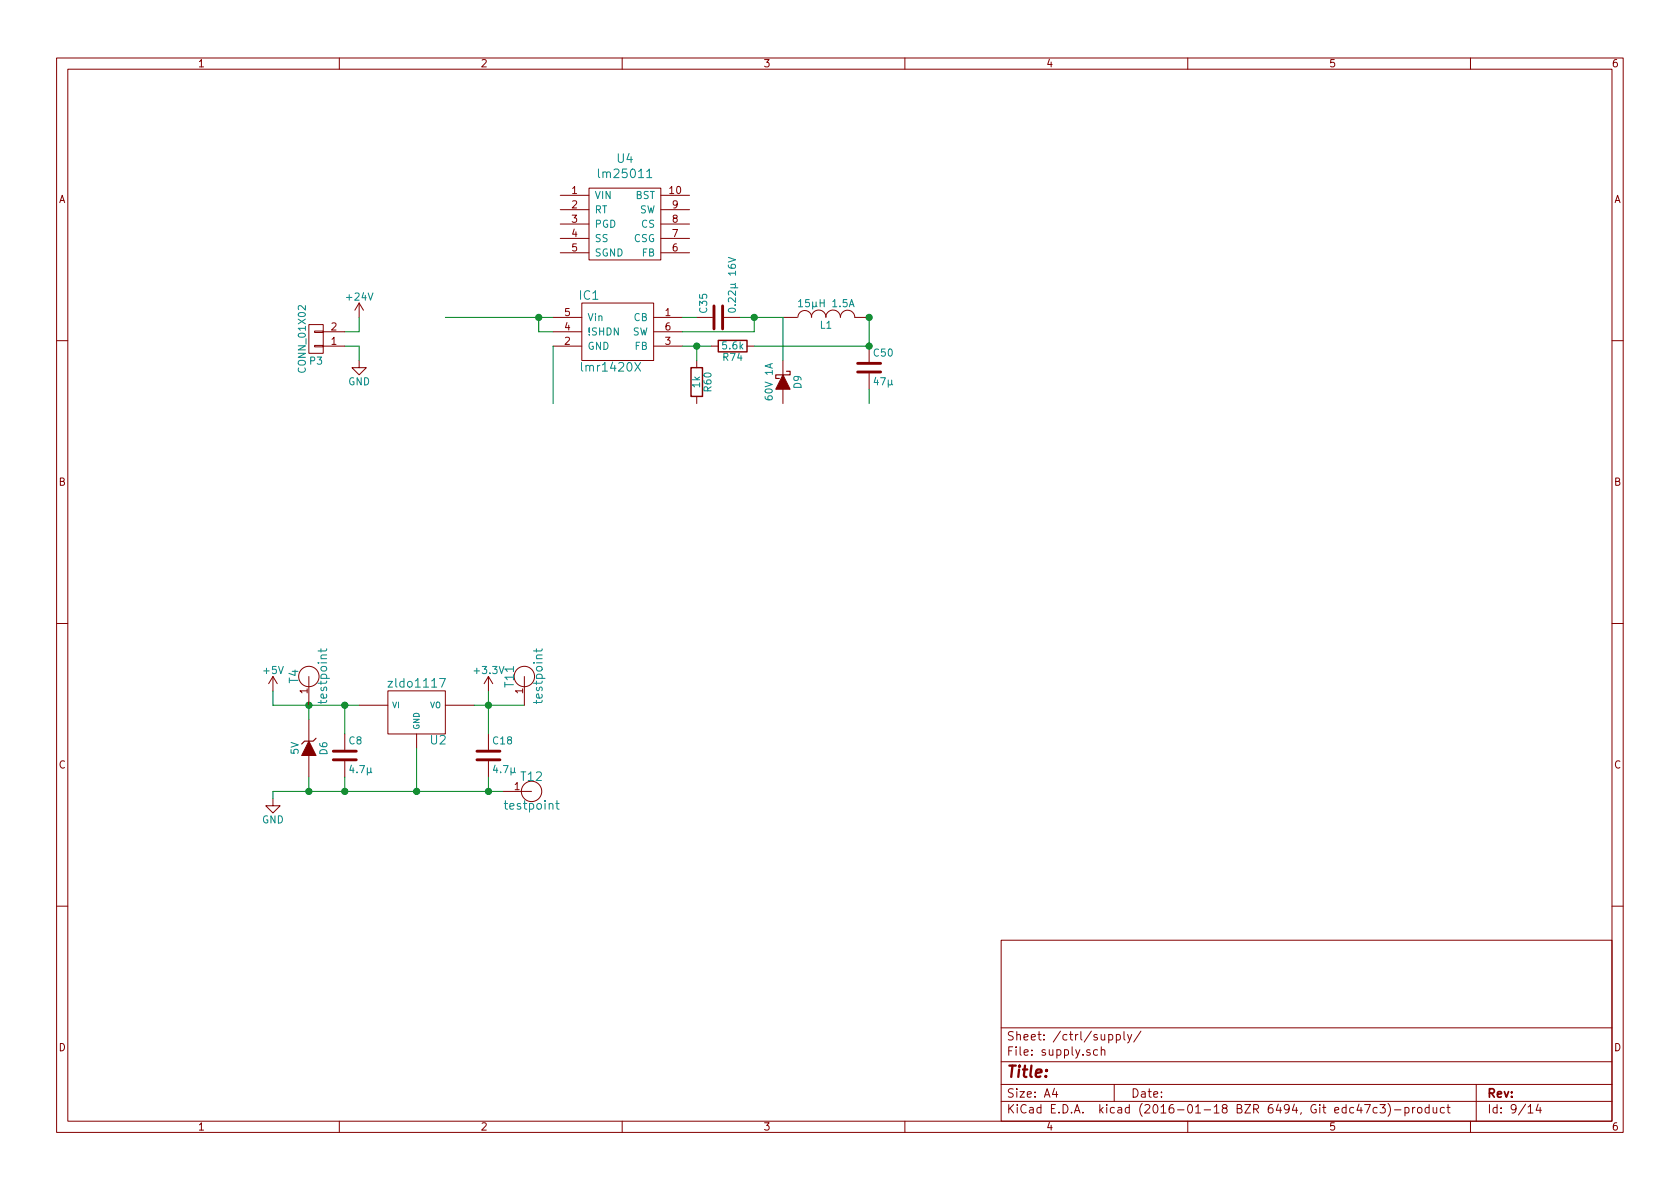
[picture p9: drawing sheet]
<svg xmlns="http://www.w3.org/2000/svg" width="297mm" height="210mm" viewBox="0 0 297 210" stroke-linecap="round" stroke-linejoin="round" font-family="sans-serif">
<g fill="none" stroke="#840000" stroke-width=".18">
<path d="M10 10.3h277v189.9h-277zM12 12.2h273v186.1h-273zM60 10.3v1.9M110 10.3v1.9M160 10.3v1.9M210 10.3v1.9M260 10.3v1.9M99.1 34.5h5M99.1 37.1h5M99.1 39.6h5M104.1 33.3h12.7v12.7h-12.7zM116.8 34.5h5.1"/>
<path d="M116.8 37.1h5.1M116.8 39.6h5.1M54.6 57.4h2.5v5.1h-2.5zM55.6 58.5h1.5v.3h-1.5zM57.1 58.7h3.9M63.5 53.6l-.8 1.3M63.5 53.6v2.5M63.5 53.6l.8 1.3M97.8 56.1h5.1M97.8 58.7h5.1M99.1 42.2h5M99.1 44.7h5"/>
<path d="M102.9 53.6h12.7v10.1h-12.7zM115.6 56.1h5M115.6 58.7h5M116.8 42.2h5.1M116.8 44.7h5.1M123.2 56.1h2.8M128 56.1h2.8M138.4 56.1h2.6M141.1 56.1a1.22 1.22 0 0 1 1.2-1.2 1.22 1.22 0 0 1 1.2 1.2M143.5 56.1a1.3 1.3 0 0 1 1.3-1.3 1.3 1.3 0 0 1 1.2 1.3M146 56.1a1.3 1.3 0 0 1 1.3-1.3 1.3 1.3 0 0 1 1.3 1.3 1.27 1.27 0 0 1 1.3-1.2 1.27 1.27 0 0 1 1.2 1.2M151.1 56.1h2.6"/>
<path d="M10 60.2h2M55.6 61.1h1.5v.2h-1.5zM57.1 61.2h3.9M63.5 63.7v1.3h1.3l-1.3 1.3-1.3-1.3h1.3M97.8 61.2h5.1M115.6 61.2h5M123.2 63.7v1.3M123.2 70.1v1.3M125.7 61.2h1.3M132.1 61.2h1.2M138.4 63.7v2.6M138.4 68.8v2.6"/>
<path d="M153.7 61.2v2.8M153.7 66v2.8M285 60.2h2M10 110.3h2M48.3 119.6l-.8 1.3M48.3 119.6v2.6M48.3 119.6l.7 1.3M54.6 119.6v5.1M86.4 119.6v2.6M86.4 119.6l-.8 1.3M86.4 119.6l.7 1.3M92.7 119.6v5.1"/>
<path d="M285 110.3h2M54.6 127.2v3.9M54.6 133.6v3.8M61 129.8v2.8M61 134.6v2.8M63.5 124.7h5.1M68.6 122.2h10.1v7.6h-10.1zM73.7 129.8v2.5M78.7 124.7h5.1M86.4 129.8v2.8M86.4 134.6v2.8M88.9 139.9h5.1"/>
<path d="M48.3 141.2v1.3h1.2l-1.2 1.3-1.3-1.3h1.3M10 160.2h2M177 166.3h108v32h-108zM285 160.2h2M60 198.3v1.9M110 198.3v1.9M160 198.3v1.9M177 194.8h108M177 191.8h108M177 187.8h108M177 181.8h108M186.4 192.5l-.3 1h.9"/>
<path d="M186.8 193v1M194.1 185.7l-.5-.1-.3 .3 .1 .6 .2 .1 .5-.1M194.7 185.7l.2-.1 .4 .1 .1 .9M194.7 185.1v1.5M196 183l.5-.1 .2 .3-.1 .6h-.6M196 182.9v1.5M197 191.8v3M197.4 183l.4-.1 .3 .3-.1 .6h-.6M197.4 182.9v1.5M198.7 182.4v1.3l.2 .2M199.4 182.9l.3 1M200.1 182.9l-.5 1.4-.2 .1"/>
<path d="M201.7 182.3l-1.2 2M210 198.3v1.9M240.3 195.2l-.4 1.1h1M240.6 195.8v1M241.3 195.3h1l-.7 1.5M243.5 195.9l-.4-.1-.3 .3v.6l.3 .1 .4-.1M244 195.3h.9l-.5 .6 .5 .1v.7l-.2 .1-.7-.1M245.4 195.1a1.71 1.71 0 0 1 0 2.3M246.6 196.3h1.1M248.4 195.9l.4-.1 .3 .3-.1 .6h-.6M248.4 195.8v1.5M249.8 195.8v1"/>
<path d="M250.2 195.8l-.4 .3M250.7 196l.2-.2 .4 .2 .1 .5-.1 .2-.4 .1-.2-.1zM252.7 195.9l-.5-.1-.2 .3v.6l.2 .1 .5-.1M252.7 195.3v1.5M253.4 195.8l.1 .9 .3 .1 .2-.1M254 195.8v1M255.4 195.9l-.5-.1-.2 .3v.6l.2 .1 .5-.1M255.8 195.8h.6M256 195.3v1.3l.4 .2M260 198.3v1.9M261 191.8v6.5M270.2 196.8h.8"/>
<path d="M272 195.2l-.4 1.1h.9M272.3 195.8v1"/>
<circle cx="54.6" cy="119.6" r="1.8"/>
<circle cx="92.7" cy="119.6" r="1.8"/>
<circle cx="94" cy="139.9" r="1.8"/>
</g>
<g fill="none" stroke="#008484" stroke-width=".18">
<path d="M114.4 30.3l.4-.4v1.5M114.4 31.4h.8M128.8 45.5l1.2 .4-1.2 .4M128.8 54.7a.76 .76 0 0 1 1.2 .2 .83 .83 0 0 1-1.2 0zM141.2 53.3l.4-.3v1.2M141.2 54.2h.7M150.2 54.2l.4-1.2 .4 1.2M150.3 53.9h.6M112.2 64.1l1.1 1.5M113.3 64.1l-1.1 1.5M56.7 114.7v.6M57.8 114.7l-.2 .4h-1.4"/>
<path d="M77.7 120h1l-.6 1.5M94.8 114.7v.6M95.9 114.7l-.2 .4h-1.4M98.3 142.1h.6M98.5 141.6v1.3l.4 .2"/>
</g>
<path d="M126.2 54.1v4.1M127.8 54.1v4.1M151.6 65.8h4.1M151.6 64.3h4.1M58.9 134.4h4.1M58.9 132.8h4.1M84.3 134.4h4.1M84.3 132.8h4.1" fill="none" stroke="#840000" stroke-width=".51"/>
<path d="M122.2 65h2v5.1h-2zM127 60.2h5.1v2h-5.1z" fill="none" stroke="#840000" stroke-width=".25"/>
<g fill="#840000" stroke="#840000" stroke-width=".18">
<path d="M138.4 66.3l1.3 2.5h-2.5z"/>
<path d="M54.6 131.1l1.3 2.5h-2.6z"/>
</g>
<path d="M139.1 65.7h.6v.6h-2.5v.6h.6M55.9 130.6l-.5 .5h-1.6l-.5 .5" fill="none" stroke="#840000" stroke-width=".2"/>
<g fill="none" stroke="#008400" stroke-width=".18">
<path d="M63.5 56.1v2.6h-2.5M78.7 56.1h19.1M95.2 56.1v2.6h2.6M120.6 56.1h2.6M130.8 56.1h7.6v7.6M133.3 56.1v2.6h-12.7M153.7 56.1v5.1h-20.4M61 61.2h2.5v2.5M97.8 61.2v10.2M120.6 61.2h5.1M123.2 61.2v2.5M153.7 68.8v2.6"/>
<path d="M48.3 122.2v2.5h15.2M54.6 124.7v2.5M54.6 137.4v2.5M61 124.7v5.1M61 137.4v2.5M73.7 132.3v7.6M83.8 124.7h8.9M86.4 122.2v7.6M86.4 137.4v2.5M88.9 139.9h-40.6v1.3"/>
</g>
<g fill="#008400" stroke="#008400" stroke-width=".25">
<circle cx="153.7" cy="61.2" r=".51"/>
<circle cx="123.2" cy="61.2" r=".51"/>
<circle cx="95.3" cy="56.1" r=".51"/>
<circle cx="133.4" cy="56.1" r=".51"/>
<circle cx="61" cy="124.7" r=".51"/>
<circle cx="153.7" cy="56.1" r=".51"/>
<circle cx="86.4" cy="124.7" r=".51"/>
<circle cx="54.6" cy="124.7" r=".51"/>
<circle cx="54.6" cy="139.9" r=".51"/>
<circle cx="61" cy="139.9" r=".51"/>
<circle cx="73.7" cy="139.9" r=".51"/>
<circle cx="86.4" cy="139.9" r=".51"/>
</g>
<text font-size="2.8" fill="#840000" x="178" y="190.5">Title:</text>
<g font-size="2.1" fill="#008484">
<text x="109.1" y="28.8">U4</text>
<text x="106.3" y="31.5">lm25011</text>
<text x="102.5" y="53">IC1</text>
<text x="103.2" y="65.7">lmr1420X</text>
<text x="52.8" y="120.8" transform="rotate(-90 52.8 120.8)">T4</text>
<text x="57.8" y="124.1" transform="rotate(-90 57.8 124.1)">testpoint</text>
<text x="69.2" y="121.6">zldo1117</text>
<text x="90.9" y="121.5" transform="rotate(-90 90.9 121.5)">T11</text>
<text x="95.9" y="124.1" transform="rotate(-90 95.9 124.1)">testpoint</text>
<text x="76.1" y="131.6">U2</text>
<text x="89.5" y="143.2">testpoint</text>
<text x="92.2" y="138.1">T12</text>
</g>
<g font-size="2.1" fill="#840000">
<text x="178" y="184">Sheet: /ctrl/supply/</text>
<text x="178" y="186.7">File: supply.sch</text>
<text x="178" y="196.9">KiCad E.D.A. kicad (2016-01-18 BZR 6494, Git edc47c3)-product</text>
<text x="178" y="194.1">Size: A4</text>
<text x="200" y="194.1">Date:</text>
<text x="263" y="194.1">Rev:</text>
<text x="263" y="196.9">Id: 9/14</text>
</g>
<g font-size="1.8" fill="#840000">
<text x="35" y="11.9">1</text>
<text x="85" y="11.9">2</text>
<text x="135" y="11.9">3</text>
<text x="185" y="11.9">4</text>
<text x="235" y="11.9">5</text>
<text x="285" y="11.9">6</text>
<text x="10.4" y="35.9">A</text>
<text x="101.1" y="34.3">1</text>
<text x="118.4" y="34.3">10</text>
<text x="285.4" y="35.9">A</text>
<text x="101.1" y="36.8">2</text>
<text x="101.1" y="39.4">3</text>
<text x="101.1" y="41.9">4</text>
<text x="118.9" y="41.9">7</text>
<text x="118.9" y="39.4">8</text>
<text x="118.9" y="36.8">9</text>
<text x="101.1" y="44.4">5</text>
<text x="118.9" y="44.4">6</text>
<text x="58.6" y="58.4">2</text>
<text x="99.8" y="58.4">4</text>
<text x="99.8" y="55.9">5</text>
<text x="117.6" y="55.9">1</text>
<text x="117.6" y="58.4">6</text>
<text x="58.6" y="61">1</text>
<text x="99.8" y="61">2</text>
<text x="117.6" y="61">3</text>
<text x="10.4" y="85.9">B</text>
<text x="285.4" y="85.9">B</text>
<text x="54.4" y="122.7" transform="rotate(-90 54.4 122.7)">1</text>
<text x="92.5" y="122.7" transform="rotate(-90 92.5 122.7)">1</text>
<text x="10.4" y="135.9">C</text>
<text x="285.4" y="135.9">C</text>
<text x="91" y="139.7">1</text>
<text x="10.4" y="185.9">D</text>
<text x="285.4" y="185.9">D</text>
<text x="35" y="199.9">1</text>
<text x="85" y="199.9">2</text>
<text x="135" y="199.9">3</text>
<text x="185" y="199.9">4</text>
<text x="235" y="199.9">5</text>
<text x="285" y="199.9">6</text>
</g>
<g font-size="1.8" fill="#008484">
<text x="105.2" y="35.2">VIN</text>
<text x="112.3" y="35.2">BST</text>
<text x="105.2" y="37.7">RT</text>
<text x="105.2" y="40.3">PGD</text>
<text x="113" y="37.7">SW</text>
<text x="113.4" y="40.3">CS</text>
<text x="105.2" y="42.8">SS</text>
<text x="105.2" y="45.3">SGND</text>
<text x="112" y="42.8">CSG</text>
<text x="113.5" y="45.3">FB</text>
<text x="61.4" y="53.1">+24V</text>
<text x="103.9" y="59.3">!SHDN</text>
<text x="103.9" y="56.8">Vin</text>
<text x="111.7" y="59.3">SW</text>
<text x="112" y="56.8">CB</text>
<text x="125" y="55.3" transform="rotate(-90 125 55.3)">C35</text>
<text x="130.1" y="54.5" transform="rotate(-90 130.1 54.5)">0.22µ 16V</text>
<text x="141.8" y="54.3">15µH 1.5A</text>
<text x="145" y="58.1">L1</text>
<text x="54.1" y="65.6" transform="rotate(-90 54.1 65.6)">CONN_01X02</text>
<text x="54.8" y="64.5">P3</text>
<text x="103.9" y="61.8">GND</text>
<text x="112.2" y="61.8">FB</text>
<text x="127.8" y="61.8">5.6k</text>
<text x="127.9" y="63.8">R74</text>
<text x="154.5" y="63">C50</text>
<text x="61.5" y="68.1">GND</text>
<text x="123.7" y="68.5" transform="rotate(-90 123.7 68.5)">1k</text>
<text x="125.8" y="69.2" transform="rotate(-90 125.8 69.2)">R60</text>
<text x="136.6" y="70.5" transform="rotate(-90 136.6 70.5)">60V 1A</text>
<text x="141.7" y="68.7" transform="rotate(-90 141.7 68.7)">D9</text>
<text x="154.7" y="68.1">47µ</text>
<text x="46.7" y="119.2">+5V</text>
<text x="84" y="119.2">+3.3V</text>
<text x="61.7" y="131.6">C8</text>
<text x="87.2" y="131.6">C18</text>
<text x="52.8" y="133.4" transform="rotate(-90 52.8 133.4)">5V</text>
<text x="57.9" y="133.4" transform="rotate(-90 57.9 133.4)">D6</text>
<text x="62" y="136.7">4.7µ</text>
<text x="87.4" y="136.7">4.7µ</text>
<text x="46.3" y="145.6">GND</text>
</g>
<g font-size="1.4" fill="#008484">
<text x="69.3" y="125.2">VI</text>
<text x="75.9" y="125.2">VO</text>
<text x="74.2" y="129" transform="rotate(-90 74.2 129)">GND</text>
</g>
</svg>
